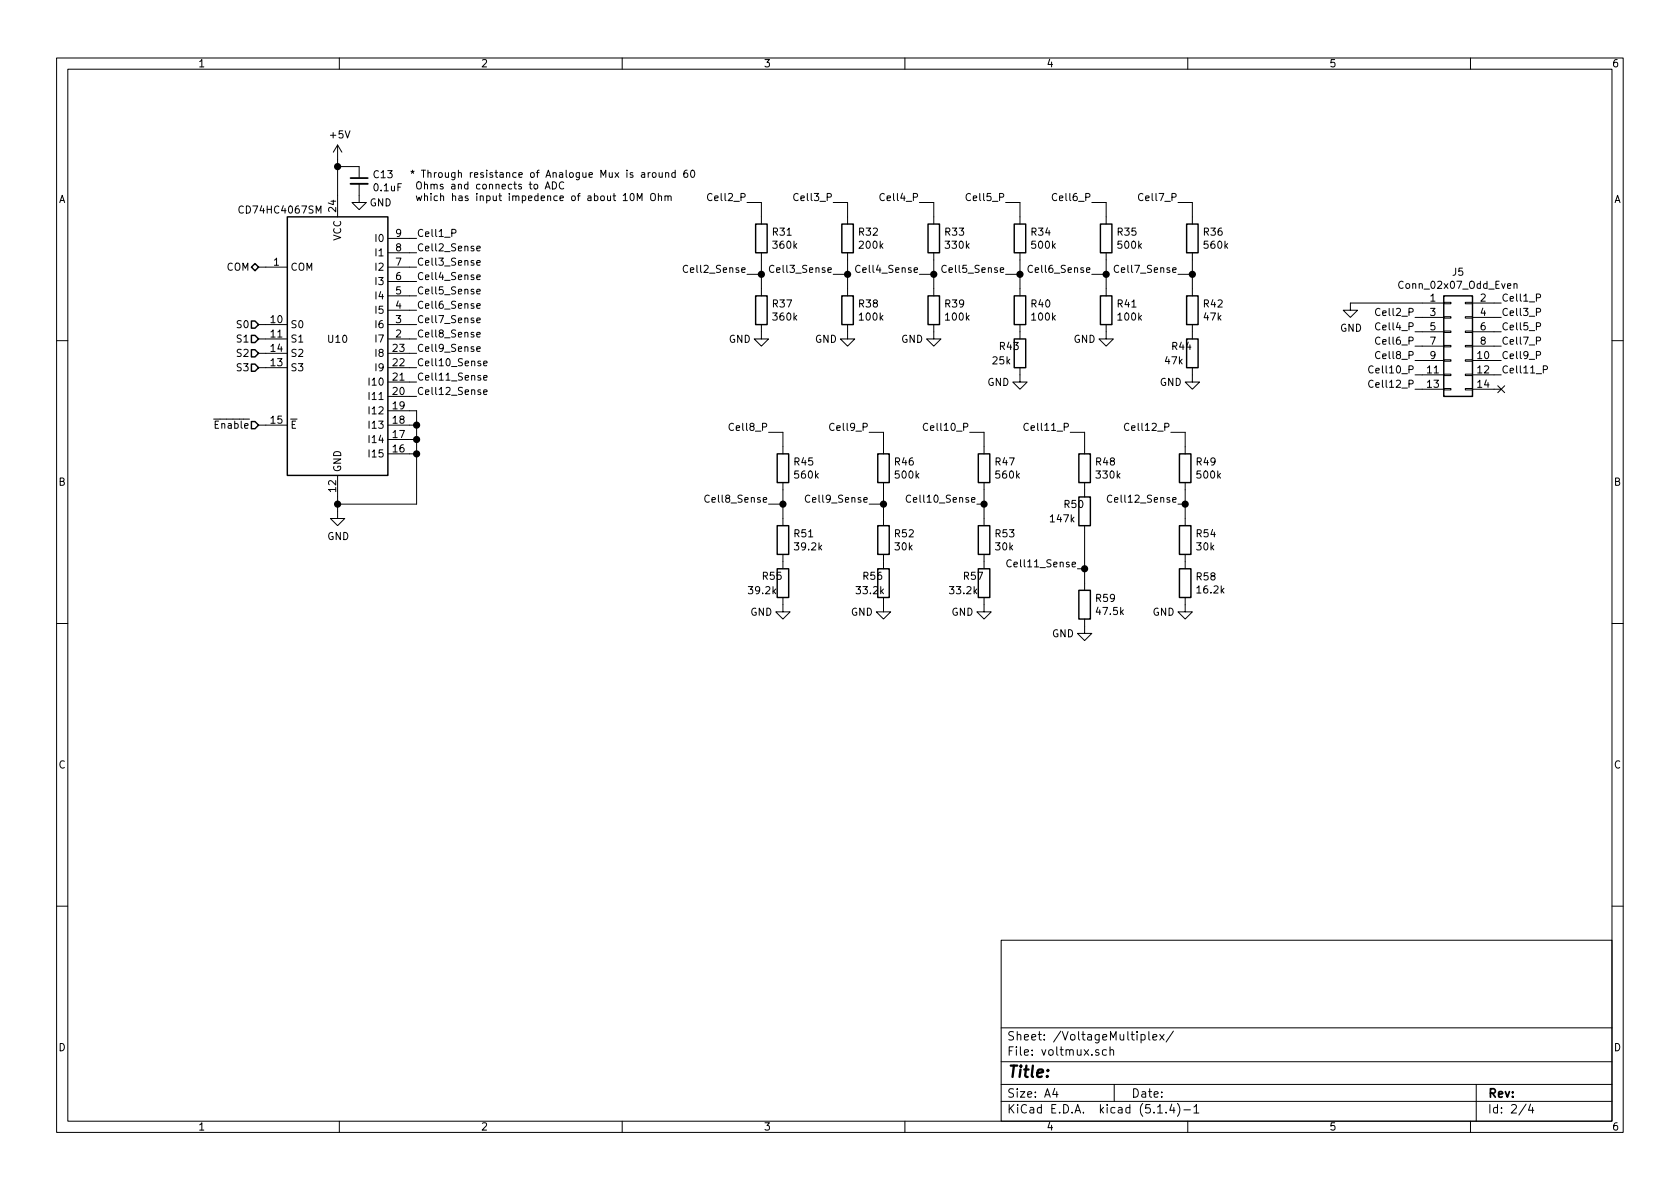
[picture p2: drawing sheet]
EESchema Schematic File Version 4
LIBS:uBMS-2-cache
EELAYER 30 0
EELAYER END
$Descr A4 11693 8268
encoding utf-8
Sheet 2 4
Title ""
Date ""
Rev ""
Comp ""
Comment1 ""
Comment2 ""
Comment3 ""
Comment4 ""
$EndDescr
$Comp
L 74xx:CD74HC4067SM U10
U 1 1
P 2350 2350
F 0 "U10" H 2350 2350 50  0000 C CNN
F 1 "CD74HC4067SM" H 1950 3250 50  0000 C CNN
F 2 "Package_SO:SSOP-24_5.3x8.2mm_P0.65mm" H 3400 1350 50  0001 C CIN
F 3 "http://www.ti.com/lit/ds/symlink/cd74hc4067.pdf" H 2000 3200 50  0001 C CNN
	1    2350 2350
	1    0    0    -1  
$EndComp
$Comp
L power:GND #PWR054
U 1 1
P 2350 3550
F 0 "#PWR054" H 2350 3300 50  0001 C CNN
F 1 "GND" H 2355 3377 50  0000 C CNN
F 2 "" H 2350 3550 50  0001 C CNN
F 3 "" H 2350 3550 50  0001 C CNN
	1    2350 3550
	1    0    0    -1  
$EndComp
Wire Wire Line
	2350 3550 2350 3500
$Comp
L Device:C_Small C13
U 1 1
P 2500 1250
F 0 "C13" H 2592 1296 50  0000 L CNN
F 1 "0.1uF" H 2592 1205 50  0000 L CNN
F 2 "Capacitor_SMD:C_1206_3216Metric" H 2500 1250 50  0001 C CNN
F 3 "~" H 2500 1250 50  0001 C CNN
	1    2500 1250
	1    0    0    -1  
$EndComp
$Comp
L power:GND #PWR046
U 1 1
P 2500 1350
F 0 "#PWR046" H 2500 1100 50  0001 C CNN
F 1 "GND" H 2650 1300 50  0000 C CNN
F 2 "" H 2500 1350 50  0001 C CNN
F 3 "" H 2500 1350 50  0001 C CNN
	1    2500 1350
	1    0    0    -1  
$EndComp
$Comp
L power:+5V #PWR045
U 1 1
P 2350 1100
F 0 "#PWR045" H 2350 950 50  0001 C CNN
F 1 "+5V" H 2365 1273 50  0000 C CNN
F 2 "" H 2350 1100 50  0001 C CNN
F 3 "" H 2350 1100 50  0001 C CNN
	1    2350 1100
	1    0    0    -1  
$EndComp
Wire Wire Line
	2350 1100 2350 1150
Wire Wire Line
	2500 1150 2350 1150
Connection ~ 2350 1150
Wire Wire Line
	2350 1150 2350 1350
$Comp
L power:GND #PWR047
U 1 1
P 9400 2100
F 0 "#PWR047" H 9400 1850 50  0001 C CNN
F 1 "GND" H 9405 1927 50  0000 C CNN
F 2 "" H 9400 2100 50  0001 C CNN
F 3 "" H 9400 2100 50  0001 C CNN
	1    9400 2100
	1    0    0    -1  
$EndComp
Text Label 10450 2100 0    50   ~ 0
Cell1_P
Text Label 9850 2200 2    50   ~ 0
Cell2_P
Text Label 10450 2200 0    50   ~ 0
Cell3_P
Text Label 9850 2300 2    50   ~ 0
Cell4_P
Text Label 10450 2300 0    50   ~ 0
Cell5_P
Text Label 9850 2400 2    50   ~ 0
Cell6_P
Wire Wire Line
	9400 2100 9900 2100
Text Label 10450 2400 0    50   ~ 0
Cell7_P
Text Label 9850 2500 2    50   ~ 0
Cell8_P
Text Label 10450 2500 0    50   ~ 0
Cell9_P
Text Label 9850 2600 2    50   ~ 0
Cell10_P
Text Label 10450 2600 0    50   ~ 0
Cell11_P
Text Label 9850 2700 2    50   ~ 0
Cell12_P
Wire Wire Line
	9850 2200 9900 2200
Wire Wire Line
	9850 2300 9900 2300
Wire Wire Line
	9850 2400 9900 2400
Wire Wire Line
	9850 2500 9900 2500
Wire Wire Line
	9850 2600 9900 2600
Wire Wire Line
	9850 2700 9900 2700
Wire Wire Line
	10450 2700 10400 2700
Wire Wire Line
	10450 2600 10400 2600
Wire Wire Line
	10450 2500 10400 2500
Wire Wire Line
	10450 2400 10400 2400
Wire Wire Line
	10450 2300 10400 2300
Wire Wire Line
	10450 2200 10400 2200
Text Label 2900 1650 0    50   ~ 0
Cell1_P
Wire Wire Line
	2900 1650 2850 1650
Text Notes 2850 1400 0    50   ~ 0
* Through resistance of Analogue Mux is around 60\n Ohms and connects to ADC\n which has input impedence of about 10M Ohm
$Comp
L Device:R R31
U 1 1
P 5300 1650
F 0 "R31" H 5370 1696 50  0000 L CNN
F 1 "360k" H 5370 1605 50  0000 L CNN
F 2 "Resistor_SMD:R_0603_1608Metric_Pad1.05x0.95mm_HandSolder" V 5230 1650 50  0001 C CNN
F 3 "~" H 5300 1650 50  0001 C CNN
	1    5300 1650
	1    0    0    -1  
$EndComp
$Comp
L Device:R R37
U 1 1
P 5300 2150
F 0 "R37" H 5370 2196 50  0000 L CNN
F 1 "360k" H 5370 2105 50  0000 L CNN
F 2 "Resistor_SMD:R_0603_1608Metric_Pad1.05x0.95mm_HandSolder" V 5230 2150 50  0001 C CNN
F 3 "~" H 5300 2150 50  0001 C CNN
	1    5300 2150
	1    0    0    -1  
$EndComp
Wire Wire Line
	5300 1800 5300 1900
$Comp
L Device:R R32
U 1 1
P 5900 1650
F 0 "R32" H 5970 1696 50  0000 L CNN
F 1 "200k" H 5970 1605 50  0000 L CNN
F 2 "Resistor_SMD:R_0603_1608Metric_Pad1.05x0.95mm_HandSolder" V 5830 1650 50  0001 C CNN
F 3 "~" H 5900 1650 50  0001 C CNN
	1    5900 1650
	1    0    0    -1  
$EndComp
$Comp
L Device:R R38
U 1 1
P 5900 2150
F 0 "R38" H 5970 2196 50  0000 L CNN
F 1 "100k" H 5970 2105 50  0000 L CNN
F 2 "Resistor_SMD:R_0603_1608Metric_Pad1.05x0.95mm_HandSolder" V 5830 2150 50  0001 C CNN
F 3 "~" H 5900 2150 50  0001 C CNN
	1    5900 2150
	1    0    0    -1  
$EndComp
Wire Wire Line
	5900 1800 5900 1900
$Comp
L Device:R R33
U 1 1
P 6500 1650
F 0 "R33" H 6570 1696 50  0000 L CNN
F 1 "330k" H 6570 1605 50  0000 L CNN
F 2 "Resistor_SMD:R_0603_1608Metric_Pad1.05x0.95mm_HandSolder" V 6430 1650 50  0001 C CNN
F 3 "~" H 6500 1650 50  0001 C CNN
	1    6500 1650
	1    0    0    -1  
$EndComp
$Comp
L Device:R R39
U 1 1
P 6500 2150
F 0 "R39" H 6570 2196 50  0000 L CNN
F 1 "100k" H 6570 2105 50  0000 L CNN
F 2 "Resistor_SMD:R_0603_1608Metric_Pad1.05x0.95mm_HandSolder" V 6430 2150 50  0001 C CNN
F 3 "~" H 6500 2150 50  0001 C CNN
	1    6500 2150
	1    0    0    -1  
$EndComp
Wire Wire Line
	6500 1800 6500 1900
$Comp
L Device:R R34
U 1 1
P 7100 1650
F 0 "R34" H 7170 1696 50  0000 L CNN
F 1 "500k" H 7170 1605 50  0000 L CNN
F 2 "Resistor_SMD:R_0603_1608Metric_Pad1.05x0.95mm_HandSolder" V 7030 1650 50  0001 C CNN
F 3 "~" H 7100 1650 50  0001 C CNN
	1    7100 1650
	1    0    0    -1  
$EndComp
$Comp
L Device:R R40
U 1 1
P 7100 2150
F 0 "R40" H 7170 2196 50  0000 L CNN
F 1 "100k" H 7170 2105 50  0000 L CNN
F 2 "Resistor_SMD:R_0603_1608Metric_Pad1.05x0.95mm_HandSolder" V 7030 2150 50  0001 C CNN
F 3 "~" H 7100 2150 50  0001 C CNN
	1    7100 2150
	1    0    0    -1  
$EndComp
Wire Wire Line
	7100 1800 7100 1900
$Comp
L Device:R R35
U 1 1
P 7700 1650
F 0 "R35" H 7770 1696 50  0000 L CNN
F 1 "500k" H 7770 1605 50  0000 L CNN
F 2 "Resistor_SMD:R_0603_1608Metric_Pad1.05x0.95mm_HandSolder" V 7630 1650 50  0001 C CNN
F 3 "~" H 7700 1650 50  0001 C CNN
	1    7700 1650
	1    0    0    -1  
$EndComp
$Comp
L Device:R R41
U 1 1
P 7700 2150
F 0 "R41" H 7770 2196 50  0000 L CNN
F 1 "100k" H 7770 2105 50  0000 L CNN
F 2 "Resistor_SMD:R_0603_1608Metric_Pad1.05x0.95mm_HandSolder" V 7630 2150 50  0001 C CNN
F 3 "~" H 7700 2150 50  0001 C CNN
	1    7700 2150
	1    0    0    -1  
$EndComp
Wire Wire Line
	7700 1800 7700 1900
$Comp
L Device:R R36
U 1 1
P 8300 1650
F 0 "R36" H 8370 1696 50  0000 L CNN
F 1 "560k" H 8370 1605 50  0000 L CNN
F 2 "Resistor_SMD:R_0603_1608Metric_Pad1.05x0.95mm_HandSolder" V 8230 1650 50  0001 C CNN
F 3 "~" H 8300 1650 50  0001 C CNN
	1    8300 1650
	1    0    0    -1  
$EndComp
$Comp
L Device:R R42
U 1 1
P 8300 2150
F 0 "R42" H 8370 2196 50  0000 L CNN
F 1 "47k" H 8370 2105 50  0000 L CNN
F 2 "Resistor_SMD:R_0603_1608Metric_Pad1.05x0.95mm_HandSolder" V 8230 2150 50  0001 C CNN
F 3 "~" H 8300 2150 50  0001 C CNN
	1    8300 2150
	1    0    0    -1  
$EndComp
Wire Wire Line
	8300 1800 8300 1900
$Comp
L Device:R R45
U 1 1
P 5450 3250
F 0 "R45" H 5520 3296 50  0000 L CNN
F 1 "560k" H 5520 3205 50  0000 L CNN
F 2 "Resistor_SMD:R_0603_1608Metric_Pad1.05x0.95mm_HandSolder" V 5380 3250 50  0001 C CNN
F 3 "~" H 5450 3250 50  0001 C CNN
	1    5450 3250
	1    0    0    -1  
$EndComp
$Comp
L Device:R R51
U 1 1
P 5450 3750
F 0 "R51" H 5520 3796 50  0000 L CNN
F 1 "39.2k" H 5520 3705 50  0000 L CNN
F 2 "Resistor_SMD:R_0603_1608Metric_Pad1.05x0.95mm_HandSolder" V 5380 3750 50  0001 C CNN
F 3 "~" H 5450 3750 50  0001 C CNN
	1    5450 3750
	1    0    0    -1  
$EndComp
Wire Wire Line
	5450 3400 5450 3500
$Comp
L Device:R R46
U 1 1
P 6150 3250
F 0 "R46" H 6220 3296 50  0000 L CNN
F 1 "500k" H 6220 3205 50  0000 L CNN
F 2 "Resistor_SMD:R_0603_1608Metric_Pad1.05x0.95mm_HandSolder" V 6080 3250 50  0001 C CNN
F 3 "~" H 6150 3250 50  0001 C CNN
	1    6150 3250
	1    0    0    -1  
$EndComp
$Comp
L Device:R R52
U 1 1
P 6150 3750
F 0 "R52" H 6220 3796 50  0000 L CNN
F 1 "30k" H 6220 3705 50  0000 L CNN
F 2 "Resistor_SMD:R_0603_1608Metric_Pad1.05x0.95mm_HandSolder" V 6080 3750 50  0001 C CNN
F 3 "~" H 6150 3750 50  0001 C CNN
	1    6150 3750
	1    0    0    -1  
$EndComp
Wire Wire Line
	6150 3400 6150 3500
$Comp
L Device:R R47
U 1 1
P 6850 3250
F 0 "R47" H 6920 3296 50  0000 L CNN
F 1 "560k" H 6920 3205 50  0000 L CNN
F 2 "Resistor_SMD:R_0603_1608Metric_Pad1.05x0.95mm_HandSolder" V 6780 3250 50  0001 C CNN
F 3 "~" H 6850 3250 50  0001 C CNN
	1    6850 3250
	1    0    0    -1  
$EndComp
$Comp
L Device:R R53
U 1 1
P 6850 3750
F 0 "R53" H 6920 3796 50  0000 L CNN
F 1 "30k" H 6920 3705 50  0000 L CNN
F 2 "Resistor_SMD:R_0603_1608Metric_Pad1.05x0.95mm_HandSolder" V 6780 3750 50  0001 C CNN
F 3 "~" H 6850 3750 50  0001 C CNN
	1    6850 3750
	1    0    0    -1  
$EndComp
Wire Wire Line
	6850 3400 6850 3500
$Comp
L Device:R R48
U 1 1
P 7550 3250
F 0 "R48" H 7620 3296 50  0000 L CNN
F 1 "330k" H 7620 3205 50  0000 L CNN
F 2 "Resistor_SMD:R_0603_1608Metric_Pad1.05x0.95mm_HandSolder" V 7480 3250 50  0001 C CNN
F 3 "~" H 7550 3250 50  0001 C CNN
	1    7550 3250
	1    0    0    -1  
$EndComp
$Comp
L Device:R R59
U 1 1
P 7550 4200
F 0 "R59" H 7620 4246 50  0000 L CNN
F 1 "47.5k" H 7620 4155 50  0000 L CNN
F 2 "Resistor_SMD:R_0603_1608Metric_Pad1.05x0.95mm_HandSolder" V 7480 4200 50  0001 C CNN
F 3 "~" H 7550 4200 50  0001 C CNN
	1    7550 4200
	1    0    0    -1  
$EndComp
$Comp
L Device:R R49
U 1 1
P 8250 3250
F 0 "R49" H 8320 3296 50  0000 L CNN
F 1 "500k" H 8320 3205 50  0000 L CNN
F 2 "Resistor_SMD:R_0603_1608Metric_Pad1.05x0.95mm_HandSolder" V 8180 3250 50  0001 C CNN
F 3 "~" H 8250 3250 50  0001 C CNN
	1    8250 3250
	1    0    0    -1  
$EndComp
$Comp
L Device:R R54
U 1 1
P 8250 3750
F 0 "R54" H 8320 3796 50  0000 L CNN
F 1 "30k" H 8320 3705 50  0000 L CNN
F 2 "Resistor_SMD:R_0603_1608Metric_Pad1.05x0.95mm_HandSolder" V 8180 3750 50  0001 C CNN
F 3 "~" H 8250 3750 50  0001 C CNN
	1    8250 3750
	1    0    0    -1  
$EndComp
Wire Wire Line
	8250 3400 8250 3500
Text Label 5200 1400 2    50   ~ 0
Cell2_P
Wire Wire Line
	5300 1500 5300 1400
Wire Wire Line
	5300 1400 5200 1400
Text Label 5800 1400 2    50   ~ 0
Cell3_P
Wire Wire Line
	5800 1400 5900 1400
Wire Wire Line
	5900 1400 5900 1500
Text Label 6400 1400 2    50   ~ 0
Cell4_P
Wire Wire Line
	6400 1400 6500 1400
Wire Wire Line
	6500 1400 6500 1500
Text Label 7000 1400 2    50   ~ 0
Cell5_P
Wire Wire Line
	7000 1400 7100 1400
Wire Wire Line
	7100 1400 7100 1500
Text Label 7600 1400 2    50   ~ 0
Cell6_P
Wire Wire Line
	7600 1400 7700 1400
Wire Wire Line
	7700 1400 7700 1500
Text Label 8200 1400 2    50   ~ 0
Cell7_P
Wire Wire Line
	8200 1400 8300 1400
Wire Wire Line
	8300 1400 8300 1500
Text Label 5350 3000 2    50   ~ 0
Cell8_P
Wire Wire Line
	5350 3000 5450 3000
Wire Wire Line
	5450 3000 5450 3100
Text Label 6050 3000 2    50   ~ 0
Cell9_P
Wire Wire Line
	6050 3000 6150 3000
Wire Wire Line
	6150 3000 6150 3100
Text Label 6750 3000 2    50   ~ 0
Cell10_P
Wire Wire Line
	6750 3000 6850 3000
Wire Wire Line
	6850 3000 6850 3100
Text Label 7450 3000 2    50   ~ 0
Cell11_P
Wire Wire Line
	7450 3000 7550 3000
Wire Wire Line
	7550 3000 7550 3100
Text Label 8150 3000 2    50   ~ 0
Cell12_P
Wire Wire Line
	8150 3000 8250 3000
Wire Wire Line
	8250 3000 8250 3100
$Comp
L power:GND #PWR048
U 1 1
P 5300 2300
F 0 "#PWR048" H 5300 2050 50  0001 C CNN
F 1 "GND" H 5150 2250 50  0000 C CNN
F 2 "" H 5300 2300 50  0001 C CNN
F 3 "" H 5300 2300 50  0001 C CNN
	1    5300 2300
	1    0    0    -1  
$EndComp
$Comp
L power:GND #PWR049
U 1 1
P 5900 2300
F 0 "#PWR049" H 5900 2050 50  0001 C CNN
F 1 "GND" H 5750 2250 50  0000 C CNN
F 2 "" H 5900 2300 50  0001 C CNN
F 3 "" H 5900 2300 50  0001 C CNN
	1    5900 2300
	1    0    0    -1  
$EndComp
$Comp
L power:GND #PWR050
U 1 1
P 6500 2300
F 0 "#PWR050" H 6500 2050 50  0001 C CNN
F 1 "GND" H 6350 2250 50  0000 C CNN
F 2 "" H 6500 2300 50  0001 C CNN
F 3 "" H 6500 2300 50  0001 C CNN
	1    6500 2300
	1    0    0    -1  
$EndComp
$Comp
L power:GND #PWR051
U 1 1
P 7700 2300
F 0 "#PWR051" H 7700 2050 50  0001 C CNN
F 1 "GND" H 7550 2250 50  0000 C CNN
F 2 "" H 7700 2300 50  0001 C CNN
F 3 "" H 7700 2300 50  0001 C CNN
	1    7700 2300
	1    0    0    -1  
$EndComp
$Comp
L power:GND #PWR059
U 1 1
P 7550 4350
F 0 "#PWR059" H 7550 4100 50  0001 C CNN
F 1 "GND" H 7400 4300 50  0000 C CNN
F 2 "" H 7550 4350 50  0001 C CNN
F 3 "" H 7550 4350 50  0001 C CNN
	1    7550 4350
	1    0    0    -1  
$EndComp
Text Label 2900 1750 0    50   ~ 0
Cell2_Sense
Text Label 2900 1850 0    50   ~ 0
Cell3_Sense
Text Label 2900 1950 0    50   ~ 0
Cell4_Sense
Text Label 2900 2050 0    50   ~ 0
Cell5_Sense
Text Label 2900 2150 0    50   ~ 0
Cell6_Sense
Text Label 2900 2250 0    50   ~ 0
Cell7_Sense
Text Label 2900 2350 0    50   ~ 0
Cell8_Sense
Text Label 2900 2450 0    50   ~ 0
Cell9_Sense
Text Label 2900 2550 0    50   ~ 0
Cell10_Sense
Text Label 2900 2650 0    50   ~ 0
Cell11_Sense
Text Label 2900 2750 0    50   ~ 0
Cell12_Sense
Wire Wire Line
	2850 2850 2900 2850
Wire Wire Line
	2900 2850 2900 2950
Wire Wire Line
	2900 3500 2350 3500
Connection ~ 2350 3500
Wire Wire Line
	2350 3500 2350 3450
Wire Wire Line
	2850 2950 2900 2950
Connection ~ 2900 2950
Wire Wire Line
	2900 2950 2900 3050
Wire Wire Line
	2850 3050 2900 3050
Connection ~ 2900 3050
Wire Wire Line
	2900 3050 2900 3150
Wire Wire Line
	2850 3150 2900 3150
Connection ~ 2900 3150
Wire Wire Line
	2900 3150 2900 3500
Wire Wire Line
	2900 1750 2850 1750
Wire Wire Line
	2900 1850 2850 1850
Wire Wire Line
	2900 1950 2850 1950
Wire Wire Line
	2900 2050 2850 2050
Wire Wire Line
	2900 2150 2850 2150
Wire Wire Line
	2900 2250 2850 2250
Wire Wire Line
	2900 2350 2850 2350
Wire Wire Line
	2900 2450 2850 2450
Wire Wire Line
	2900 2550 2850 2550
Wire Wire Line
	2900 2650 2850 2650
Wire Wire Line
	2900 2750 2850 2750
Text Label 5200 1900 2    50   ~ 0
Cell2_Sense
Wire Wire Line
	5200 1900 5300 1900
Connection ~ 5300 1900
Wire Wire Line
	5300 1900 5300 2000
Text Label 5800 1900 2    50   ~ 0
Cell3_Sense
Wire Wire Line
	5800 1900 5900 1900
Connection ~ 5900 1900
Wire Wire Line
	5900 1900 5900 2000
Text Label 6400 1900 2    50   ~ 0
Cell4_Sense
Wire Wire Line
	6400 1900 6500 1900
Connection ~ 6500 1900
Wire Wire Line
	6500 1900 6500 2000
Text Label 7000 1900 2    50   ~ 0
Cell5_Sense
Wire Wire Line
	7000 1900 7100 1900
Connection ~ 7100 1900
Wire Wire Line
	7100 1900 7100 2000
Text Label 7600 1900 2    50   ~ 0
Cell6_Sense
Wire Wire Line
	7600 1900 7700 1900
Connection ~ 7700 1900
Wire Wire Line
	7700 1900 7700 2000
Text Label 8200 1900 2    50   ~ 0
Cell7_Sense
Wire Wire Line
	8200 1900 8300 1900
Connection ~ 8300 1900
Wire Wire Line
	8300 1900 8300 2000
Text Label 5350 3500 2    50   ~ 0
Cell8_Sense
Wire Wire Line
	5350 3500 5450 3500
Connection ~ 5450 3500
Wire Wire Line
	5450 3500 5450 3600
Text Label 6050 3500 2    50   ~ 0
Cell9_Sense
Wire Wire Line
	6150 3500 6050 3500
Connection ~ 6150 3500
Wire Wire Line
	6150 3500 6150 3600
Text Label 6800 3500 2    50   ~ 0
Cell10_Sense
Wire Wire Line
	6800 3500 6850 3500
Connection ~ 6850 3500
Wire Wire Line
	6850 3500 6850 3600
Text Label 7500 3950 2    50   ~ 0
Cell11_Sense
Wire Wire Line
	7500 3950 7550 3950
Wire Wire Line
	7550 3950 7550 4050
Text Label 8200 3500 2    50   ~ 0
Cell12_Sense
Wire Wire Line
	8200 3500 8250 3500
Connection ~ 8250 3500
Wire Wire Line
	8250 3500 8250 3600
$Comp
L Device:R R43
U 1 1
P 7100 2450
F 0 "R43" H 6950 2500 50  0000 L CNN
F 1 "25k" H 6900 2400 50  0000 L CNN
F 2 "Resistor_SMD:R_0603_1608Metric_Pad1.05x0.95mm_HandSolder" V 7030 2450 50  0001 C CNN
F 3 "~" H 7100 2450 50  0001 C CNN
	1    7100 2450
	1    0    0    -1  
$EndComp
$Comp
L Device:R R44
U 1 1
P 8300 2450
F 0 "R44" H 8150 2500 50  0000 L CNN
F 1 "47k" H 8100 2400 50  0000 L CNN
F 2 "Resistor_SMD:R_0603_1608Metric_Pad1.05x0.95mm_HandSolder" V 8230 2450 50  0001 C CNN
F 3 "~" H 8300 2450 50  0001 C CNN
	1    8300 2450
	1    0    0    -1  
$EndComp
$Comp
L Device:R R55
U 1 1
P 5450 4050
F 0 "R55" H 5300 4100 50  0000 L CNN
F 1 "39.2k" H 5200 4000 50  0000 L CNN
F 2 "Resistor_SMD:R_0603_1608Metric_Pad1.05x0.95mm_HandSolder" V 5380 4050 50  0001 C CNN
F 3 "~" H 5450 4050 50  0001 C CNN
	1    5450 4050
	1    0    0    -1  
$EndComp
$Comp
L Device:R R56
U 1 1
P 6150 4050
F 0 "R56" H 6000 4100 50  0000 L CNN
F 1 "33.2k" H 5950 4000 50  0000 L CNN
F 2 "Resistor_SMD:R_0603_1608Metric_Pad1.05x0.95mm_HandSolder" V 6080 4050 50  0001 C CNN
F 3 "~" H 6150 4050 50  0001 C CNN
	1    6150 4050
	1    0    0    -1  
$EndComp
$Comp
L Device:R R57
U 1 1
P 6850 4050
F 0 "R57" H 6700 4100 50  0000 L CNN
F 1 "33.2k" H 6600 4000 50  0000 L CNN
F 2 "Resistor_SMD:R_0603_1608Metric_Pad1.05x0.95mm_HandSolder" V 6780 4050 50  0001 C CNN
F 3 "~" H 6850 4050 50  0001 C CNN
	1    6850 4050
	1    0    0    -1  
$EndComp
$Comp
L Device:R R50
U 1 1
P 7550 3550
F 0 "R50" H 7400 3600 50  0000 L CNN
F 1 "147k" H 7300 3500 50  0000 L CNN
F 2 "Resistor_SMD:R_0603_1608Metric_Pad1.05x0.95mm_HandSolder" V 7480 3550 50  0001 C CNN
F 3 "~" H 7550 3550 50  0001 C CNN
	1    7550 3550
	1    0    0    -1  
$EndComp
$Comp
L power:GND #PWR057
U 1 1
P 6850 4200
F 0 "#PWR057" H 6850 3950 50  0001 C CNN
F 1 "GND" H 6700 4150 50  0000 C CNN
F 2 "" H 6850 4200 50  0001 C CNN
F 3 "" H 6850 4200 50  0001 C CNN
	1    6850 4200
	1    0    0    -1  
$EndComp
$Comp
L power:GND #PWR056
U 1 1
P 6150 4200
F 0 "#PWR056" H 6150 3950 50  0001 C CNN
F 1 "GND" H 6000 4150 50  0000 C CNN
F 2 "" H 6150 4200 50  0001 C CNN
F 3 "" H 6150 4200 50  0001 C CNN
	1    6150 4200
	1    0    0    -1  
$EndComp
$Comp
L power:GND #PWR055
U 1 1
P 5450 4200
F 0 "#PWR055" H 5450 3950 50  0001 C CNN
F 1 "GND" H 5300 4150 50  0000 C CNN
F 2 "" H 5450 4200 50  0001 C CNN
F 3 "" H 5450 4200 50  0001 C CNN
	1    5450 4200
	1    0    0    -1  
$EndComp
$Comp
L Device:R R58
U 1 1
P 8250 4050
F 0 "R58" H 8320 4096 50  0000 L CNN
F 1 "16.2k" H 8320 4005 50  0000 L CNN
F 2 "Resistor_SMD:R_0603_1608Metric_Pad1.05x0.95mm_HandSolder" V 8180 4050 50  0001 C CNN
F 3 "~" H 8250 4050 50  0001 C CNN
	1    8250 4050
	1    0    0    -1  
$EndComp
$Comp
L power:GND #PWR058
U 1 1
P 8250 4200
F 0 "#PWR058" H 8250 3950 50  0001 C CNN
F 1 "GND" H 8100 4150 50  0000 C CNN
F 2 "" H 8250 4200 50  0001 C CNN
F 3 "" H 8250 4200 50  0001 C CNN
	1    8250 4200
	1    0    0    -1  
$EndComp
Wire Wire Line
	7550 3950 7550 3700
Connection ~ 7550 3950
$Comp
L power:GND #PWR052
U 1 1
P 7100 2600
F 0 "#PWR052" H 7100 2350 50  0001 C CNN
F 1 "GND" H 6950 2550 50  0000 C CNN
F 2 "" H 7100 2600 50  0001 C CNN
F 3 "" H 7100 2600 50  0001 C CNN
	1    7100 2600
	1    0    0    -1  
$EndComp
$Comp
L power:GND #PWR053
U 1 1
P 8300 2600
F 0 "#PWR053" H 8300 2350 50  0001 C CNN
F 1 "GND" H 8150 2550 50  0000 C CNN
F 2 "" H 8300 2600 50  0001 C CNN
F 3 "" H 8300 2600 50  0001 C CNN
	1    8300 2600
	1    0    0    -1  
$EndComp
Text HLabel 1800 2250 0    50   Input ~ 0
S0
Text HLabel 1800 2350 0    50   Input ~ 0
S1
Text HLabel 1800 2450 0    50   Input ~ 0
S2
Text HLabel 1800 2550 0    50   Input ~ 0
S3
Wire Wire Line
	1800 2550 1850 2550
Wire Wire Line
	1800 2450 1850 2450
Wire Wire Line
	1800 2350 1850 2350
Wire Wire Line
	1800 2250 1850 2250
Text HLabel 1800 1850 0    50   BiDi ~ 0
COM
Wire Wire Line
	1800 1850 1850 1850
Text HLabel 1800 2950 0    50   Input ~ 0
~Enable~
Wire Wire Line
	1800 2950 1850 2950
$Comp
L Connector_Generic:Conn_02x07_Odd_Even J5
U 1 1
P 10100 2400
F 0 "J5" H 10150 2917 50  0000 C CNN
F 1 "Conn_02x07_Odd_Even" H 10150 2826 50  0000 C CNN
F 2 "uBMS-2:Molex_Milli_Grid_0878325623_TopBottom" H 10100 2400 50  0001 C CNN
F 3 "~" H 10100 2400 50  0001 C CNN
	1    10100 2400
	1    0    0    -1  
$EndComp
Wire Wire Line
	10450 2100 10400 2100
NoConn ~ 10450 2700
$EndSCHEMATC
